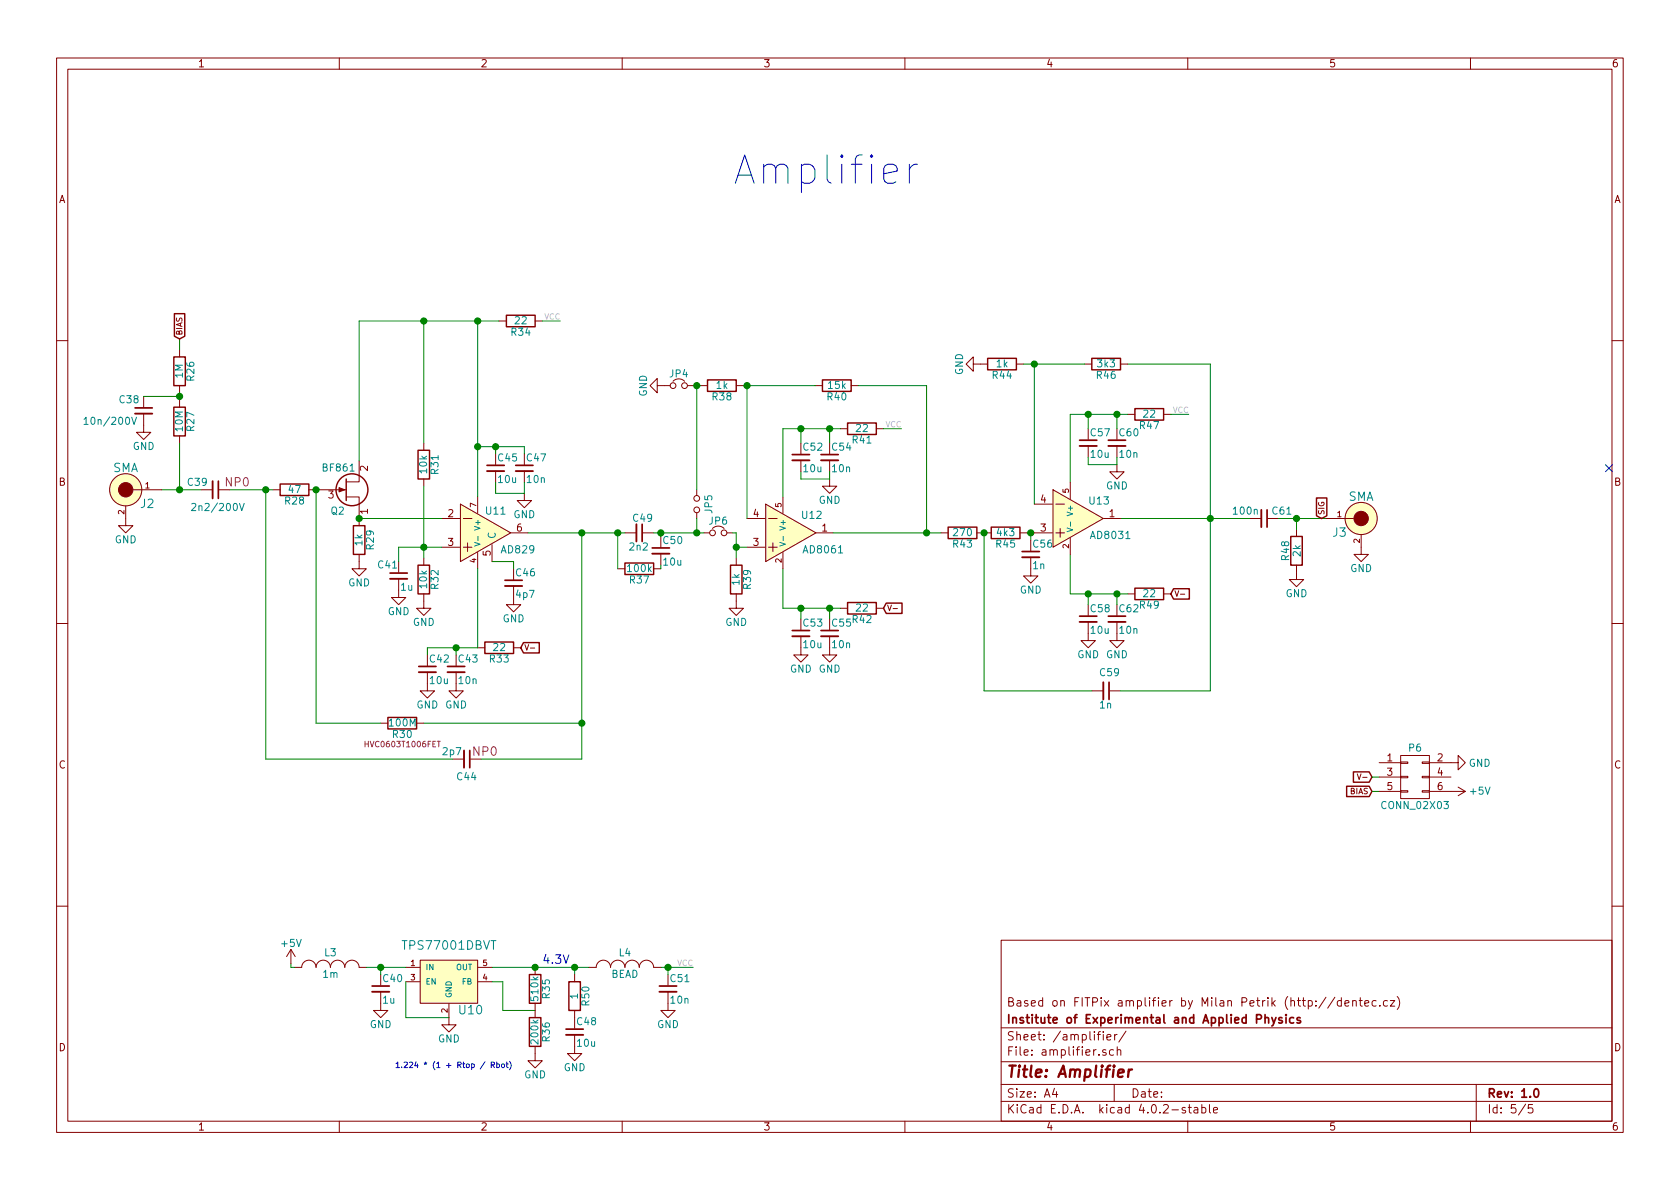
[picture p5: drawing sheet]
EESchema Schematic File Version 2
LIBS:power
LIBS:device
LIBS:transistors
LIBS:conn
LIBS:linear
LIBS:regul
LIBS:74xx
LIBS:cmos4000
LIBS:adc-dac
LIBS:memory
LIBS:xilinx
LIBS:microcontrollers
LIBS:dsp
LIBS:microchip
LIBS:analog_switches
LIBS:motorola
LIBS:texas
LIBS:intel
LIBS:audio
LIBS:interface
LIBS:digital-audio
LIBS:philips
LIBS:display
LIBS:cypress
LIBS:siliconi
LIBS:opto
LIBS:atmel
LIBS:contrib
LIBS:valves
LIBS:max4477
LIBS:ncp700b
LIBS:lm7705
LIBS:lt3571
LIBS:mems_osc
LIBS:max6126
LIBS:ad829
LIBS:ad8061
LIBS:tps77001dbvt
LIBS:4way
LIBS:sma
LIBS:max11102
LIBS:stm32f302kxu
LIBS:pcb-cache
EELAYER 25 0
EELAYER END
$Descr A4 11693 8268
encoding utf-8
Sheet 5 5
Title "Amplifier"
Date ""
Rev "1.0"
Comp "Institute of Experimental and Applied Physics"
Comment1 "Based on FITPix amplifier by Milan Petrik (http://dentec.cz)"
Comment2 ""
Comment3 ""
Comment4 ""
$EndDescr
$Comp
L Q_NJFET_SDG Q2
U 1 1
P 2400 3400
F 0 "Q2" H 2400 3250 50  0000 R CNN
F 1 "BF861" H 2475 3550 50  0000 R CNN
F 2 "TO_SOT_Packages_SMD:SOT-23" H 2600 3500 50  0001 C CNN
F 3 "" H 2400 3400 50  0000 C CNN
	1    2400 3400
	1    0    0    -1  
$EndComp
$Comp
L TPS77001DBVT U10
U 1 1
P 3125 6825
F 0 "U10" H 3275 6625 60  0000 C CNN
F 1 "TPS77001DBVT" H 3125 7075 60  0000 C CNN
F 2 "TO_SOT_Packages_SMD:SOT-23-5" H 3275 6825 60  0001 C CNN
F 3 "" H 3275 6825 60  0000 C CNN
	1    3125 6825
	1    0    0    -1  
$EndComp
$Comp
L GND #PWR068
U 1 1
P 3125 7075
F 0 "#PWR068" H 3125 6825 50  0001 C CNN
F 1 "GND" H 3125 6925 50  0000 C CNN
F 2 "" H 3125 7075 50  0000 C CNN
F 3 "" H 3125 7075 50  0000 C CNN
	1    3125 7075
	1    0    0    -1  
$EndComp
$Comp
L +5V #PWR069
U 1 1
P 2025 6700
F 0 "#PWR069" H 2025 6550 50  0001 C CNN
F 1 "+5V" H 2025 6840 50  0000 C CNN
F 2 "" H 2025 6700 50  0000 C CNN
F 3 "" H 2025 6700 50  0000 C CNN
	1    2025 6700
	1    0    0    -1  
$EndComp
$Comp
L INDUCTOR_SMALL L3
U 1 1
P 2300 6725
F 0 "L3" H 2300 6825 50  0000 C CNN
F 1 "1m" H 2300 6675 50  0000 C CNN
F 2 "footprints:SDR0302" H 2300 6725 50  0001 C CNN
F 3 "" H 2300 6725 50  0000 C CNN
	1    2300 6725
	1    0    0    -1  
$EndComp
$Comp
L C_Small C40
U 1 1
P 2650 6875
F 0 "C40" H 2660 6945 50  0000 L CNN
F 1 "1u" H 2660 6795 50  0000 L CNN
F 2 "Resistors_SMD:R_0402" H 2650 6875 50  0001 C CNN
F 3 "" H 2650 6875 50  0000 C CNN
	1    2650 6875
	1    0    0    -1  
$EndComp
$Comp
L GND #PWR070
U 1 1
P 2650 6975
F 0 "#PWR070" H 2650 6725 50  0001 C CNN
F 1 "GND" H 2650 6825 50  0000 C CNN
F 2 "" H 2650 6975 50  0000 C CNN
F 3 "" H 2650 6975 50  0000 C CNN
	1    2650 6975
	1    0    0    -1  
$EndComp
$Comp
L R R35
U 1 1
P 3725 6875
F 0 "R35" V 3805 6875 50  0000 C CNN
F 1 "510k" V 3725 6875 50  0000 C CNN
F 2 "Resistors_SMD:R_0402" V 3655 6875 50  0001 C CNN
F 3 "" H 3725 6875 50  0000 C CNN
	1    3725 6875
	1    0    0    -1  
$EndComp
$Comp
L R R36
U 1 1
P 3725 7175
F 0 "R36" V 3805 7175 50  0000 C CNN
F 1 "200k" V 3725 7175 50  0000 C CNN
F 2 "Resistors_SMD:R_0402" V 3655 7175 50  0001 C CNN
F 3 "" H 3725 7175 50  0000 C CNN
	1    3725 7175
	1    0    0    -1  
$EndComp
$Comp
L GND #PWR071
U 1 1
P 3725 7325
F 0 "#PWR071" H 3725 7075 50  0001 C CNN
F 1 "GND" H 3725 7175 50  0000 C CNN
F 2 "" H 3725 7325 50  0000 C CNN
F 3 "" H 3725 7325 50  0000 C CNN
	1    3725 7325
	1    0    0    -1  
$EndComp
Text Label 4825 6725 2    39   ~ 0
VCC
$Comp
L GND #PWR072
U 1 1
P 4000 7275
F 0 "#PWR072" H 4000 7025 50  0001 C CNN
F 1 "GND" H 4000 7125 50  0000 C CNN
F 2 "" H 4000 7275 50  0000 C CNN
F 3 "" H 4000 7275 50  0000 C CNN
	1    4000 7275
	1    0    0    -1  
$EndComp
$Comp
L INDUCTOR_SMALL L4
U 1 1
P 4350 6725
F 0 "L4" H 4350 6825 50  0000 C CNN
F 1 "BEAD" H 4350 6675 50  0000 C CNN
F 2 "Resistors_SMD:R_0402" H 4350 6725 50  0001 C CNN
F 3 "" H 4350 6725 50  0000 C CNN
	1    4350 6725
	1    0    0    -1  
$EndComp
$Comp
L C_Small C51
U 1 1
P 4650 6875
F 0 "C51" H 4660 6945 50  0000 L CNN
F 1 "10n" H 4660 6795 50  0000 L CNN
F 2 "Resistors_SMD:R_0402" H 4650 6875 50  0001 C CNN
F 3 "" H 4650 6875 50  0000 C CNN
	1    4650 6875
	1    0    0    -1  
$EndComp
$Comp
L GND #PWR073
U 1 1
P 4650 6975
F 0 "#PWR073" H 4650 6725 50  0001 C CNN
F 1 "GND" H 4650 6825 50  0000 C CNN
F 2 "" H 4650 6975 50  0000 C CNN
F 3 "" H 4650 6975 50  0000 C CNN
	1    4650 6975
	1    0    0    -1  
$EndComp
Text Notes 5100 1275 0    197  ~ 0
Amplifier
$Comp
L GND #PWR074
U 1 1
P 875 3600
F 0 "#PWR074" H 875 3350 50  0001 C CNN
F 1 "GND" H 875 3450 50  0000 C CNN
F 2 "" H 875 3600 50  0000 C CNN
F 3 "" H 875 3600 50  0000 C CNN
	1    875  3600
	1    0    0    -1  
$EndComp
$Comp
L C_Small C39
U 1 1
P 1500 3400
F 0 "C39" V 1450 3200 50  0000 L CNN
F 1 "2n2/200V" V 1625 3225 50  0000 L CNN
F 2 "Resistors_SMD:R_0805" H 1500 3400 50  0001 C CNN
F 3 "" H 1500 3400 50  0000 C CNN
F 4 "NP0" V 1450 3550 59  0000 C CNN "Dielectric"
	1    1500 3400
	0    1    1    0   
$EndComp
$Comp
L R R27
U 1 1
P 1250 2925
F 0 "R27" V 1330 2925 50  0000 C CNN
F 1 "10M" V 1250 2925 50  0000 C CNN
F 2 "Resistors_SMD:R_0402" V 1180 2925 50  0001 C CNN
F 3 "" H 1250 2925 50  0000 C CNN
	1    1250 2925
	1    0    0    -1  
$EndComp
$Comp
L R R26
U 1 1
P 1250 2575
F 0 "R26" V 1330 2575 50  0000 C CNN
F 1 "1M" V 1250 2575 50  0000 C CNN
F 2 "Resistors_SMD:R_0402" V 1180 2575 50  0001 C CNN
F 3 "" H 1250 2575 50  0000 C CNN
	1    1250 2575
	1    0    0    -1  
$EndComp
$Comp
L C_Small C38
U 1 1
P 1000 2850
F 0 "C38" H 825 2925 50  0000 L CNN
F 1 "10n/200V" H 575 2775 50  0000 L CNN
F 2 "Resistors_SMD:R_0805" H 1000 2850 50  0001 C CNN
F 3 "" H 1000 2850 50  0000 C CNN
	1    1000 2850
	1    0    0    -1  
$EndComp
$Comp
L GND #PWR075
U 1 1
P 1000 2950
F 0 "#PWR075" H 1000 2700 50  0001 C CNN
F 1 "GND" H 1000 2800 50  0000 C CNN
F 2 "" H 1000 2950 50  0000 C CNN
F 3 "" H 1000 2950 50  0000 C CNN
	1    1000 2950
	1    0    0    -1  
$EndComp
$Comp
L R R28
U 1 1
P 2050 3400
F 0 "R28" V 2130 3400 50  0000 C CNN
F 1 "47" V 2050 3400 50  0000 C CNN
F 2 "Resistors_SMD:R_0402" V 1980 3400 50  0001 C CNN
F 3 "" H 2050 3400 50  0000 C CNN
	1    2050 3400
	0    1    1    0   
$EndComp
$Comp
L R R29
U 1 1
P 2500 3750
F 0 "R29" V 2580 3750 50  0000 C CNN
F 1 "1k" V 2500 3750 50  0000 C CNN
F 2 "Resistors_SMD:R_0402" V 2430 3750 50  0001 C CNN
F 3 "" H 2500 3750 50  0000 C CNN
	1    2500 3750
	1    0    0    -1  
$EndComp
$Comp
L GND #PWR076
U 1 1
P 2500 3900
F 0 "#PWR076" H 2500 3650 50  0001 C CNN
F 1 "GND" H 2500 3750 50  0000 C CNN
F 2 "" H 2500 3900 50  0000 C CNN
F 3 "" H 2500 3900 50  0000 C CNN
	1    2500 3900
	1    0    0    -1  
$EndComp
$Comp
L C_Small C46
U 1 1
P 3575 4050
F 0 "C46" H 3585 4120 50  0000 L CNN
F 1 "4p7" H 3585 3970 50  0000 L CNN
F 2 "Resistors_SMD:R_0402" H 3575 4050 50  0001 C CNN
F 3 "" H 3575 4050 50  0000 C CNN
	1    3575 4050
	1    0    0    -1  
$EndComp
$Comp
L GND #PWR077
U 1 1
P 3575 4150
F 0 "#PWR077" H 3575 3900 50  0001 C CNN
F 1 "GND" H 3575 4000 50  0000 C CNN
F 2 "" H 3575 4150 50  0000 C CNN
F 3 "" H 3575 4150 50  0000 C CNN
	1    3575 4150
	1    0    0    -1  
$EndComp
$Comp
L R R31
U 1 1
P 2950 3225
F 0 "R31" V 3030 3225 50  0000 C CNN
F 1 "10k" V 2950 3225 50  0000 C CNN
F 2 "Resistors_SMD:R_0402" V 2880 3225 50  0001 C CNN
F 3 "" H 2950 3225 50  0000 C CNN
	1    2950 3225
	1    0    0    -1  
$EndComp
$Comp
L R R32
U 1 1
P 2950 4025
F 0 "R32" V 3030 4025 50  0000 C CNN
F 1 "10k" V 2950 4025 50  0000 C CNN
F 2 "Resistors_SMD:R_0402" V 2880 4025 50  0001 C CNN
F 3 "" H 2950 4025 50  0000 C CNN
	1    2950 4025
	1    0    0    -1  
$EndComp
$Comp
L GND #PWR078
U 1 1
P 2950 4175
F 0 "#PWR078" H 2950 3925 50  0001 C CNN
F 1 "GND" H 2950 4025 50  0000 C CNN
F 2 "" H 2950 4175 50  0000 C CNN
F 3 "" H 2950 4175 50  0000 C CNN
	1    2950 4175
	1    0    0    -1  
$EndComp
$Comp
L C_Small C41
U 1 1
P 2775 4000
F 0 "C41" H 2625 4075 50  0000 L CNN
F 1 "1u" H 2785 3920 50  0000 L CNN
F 2 "Resistors_SMD:R_0402" H 2775 4000 50  0001 C CNN
F 3 "" H 2775 4000 50  0000 C CNN
	1    2775 4000
	1    0    0    -1  
$EndComp
$Comp
L GND #PWR079
U 1 1
P 2775 4100
F 0 "#PWR079" H 2775 3850 50  0001 C CNN
F 1 "GND" H 2775 3950 50  0000 C CNN
F 2 "" H 2775 4100 50  0000 C CNN
F 3 "" H 2775 4100 50  0000 C CNN
	1    2775 4100
	1    0    0    -1  
$EndComp
$Comp
L R R34
U 1 1
P 3625 2225
F 0 "R34" V 3705 2225 50  0000 C CNN
F 1 "22" V 3625 2225 50  0000 C CNN
F 2 "Resistors_SMD:R_0402" V 3555 2225 50  0001 C CNN
F 3 "" H 3625 2225 50  0000 C CNN
	1    3625 2225
	0    1    1    0   
$EndComp
$Comp
L C_Small C45
U 1 1
P 3450 3250
F 0 "C45" H 3460 3320 50  0000 L CNN
F 1 "10u" H 3460 3170 50  0000 L CNN
F 2 "Resistors_SMD:R_0805" H 3450 3250 50  0001 C CNN
F 3 "" H 3450 3250 50  0000 C CNN
	1    3450 3250
	1    0    0    -1  
$EndComp
$Comp
L C_Small C47
U 1 1
P 3650 3250
F 0 "C47" H 3660 3320 50  0000 L CNN
F 1 "10n" H 3660 3170 50  0000 L CNN
F 2 "Resistors_SMD:R_0402" H 3650 3250 50  0001 C CNN
F 3 "" H 3650 3250 50  0000 C CNN
	1    3650 3250
	1    0    0    -1  
$EndComp
$Comp
L GND #PWR080
U 1 1
P 3650 3425
F 0 "#PWR080" H 3650 3175 50  0001 C CNN
F 1 "GND" H 3650 3275 50  0000 C CNN
F 2 "" H 3650 3425 50  0000 C CNN
F 3 "" H 3650 3425 50  0000 C CNN
	1    3650 3425
	1    0    0    -1  
$EndComp
Text Label 3900 2225 2    39   ~ 0
VCC
$Comp
L AD829 U11
U 1 1
P 3325 3700
F 0 "U11" H 3450 3850 51  0000 C CNN
F 1 "AD829" H 3605 3580 51  0000 C CNN
F 2 "Housings_SOIC:SOIC-8_3.9x4.9mm_Pitch1.27mm" H 3215 3300 157 0001 C CNN
F 3 "" H 3215 3300 157 0000 C CNN
	1    3325 3700
	1    0    0    -1  
$EndComp
Text GLabel 3625 4500 2    39   Input ~ 0
V-
$Comp
L C_Small C42
U 1 1
P 2975 4650
F 0 "C42" H 2985 4720 50  0000 L CNN
F 1 "10u" H 2985 4570 50  0000 L CNN
F 2 "Resistors_SMD:R_0805" H 2975 4650 50  0001 C CNN
F 3 "" H 2975 4650 50  0000 C CNN
	1    2975 4650
	1    0    0    -1  
$EndComp
$Comp
L GND #PWR081
U 1 1
P 2975 4750
F 0 "#PWR081" H 2975 4500 50  0001 C CNN
F 1 "GND" H 2975 4600 50  0000 C CNN
F 2 "" H 2975 4750 50  0000 C CNN
F 3 "" H 2975 4750 50  0000 C CNN
	1    2975 4750
	1    0    0    -1  
$EndComp
$Comp
L R R33
U 1 1
P 3475 4500
F 0 "R33" V 3555 4500 50  0000 C CNN
F 1 "22" V 3475 4500 50  0000 C CNN
F 2 "Resistors_SMD:R_0402" V 3405 4500 50  0001 C CNN
F 3 "" H 3475 4500 50  0000 C CNN
	1    3475 4500
	0    1    1    0   
$EndComp
$Comp
L C_Small C44
U 1 1
P 3250 5275
F 0 "C44" V 3375 5200 50  0000 L CNN
F 1 "2p7" V 3200 5100 50  0000 L CNN
F 2 "Resistors_SMD:R_0402" H 3250 5275 50  0001 C CNN
F 3 "" H 3250 5275 50  0000 C CNN
F 4 "NP0" V 3200 5400 60  0000 C CNN "Dielectric"
	1    3250 5275
	0    1    1    0   
$EndComp
$Comp
L C_Small C49
U 1 1
P 4450 3700
F 0 "C49" V 4350 3650 50  0000 L CNN
F 1 "2n2" V 4550 3625 50  0000 L CNN
F 2 "Resistors_SMD:R_0402" H 4450 3700 50  0001 C CNN
F 3 "" H 4450 3700 50  0000 C CNN
	1    4450 3700
	0    1    1    0   
$EndComp
$Comp
L R R37
U 1 1
P 4450 3950
F 0 "R37" V 4530 3950 50  0000 C CNN
F 1 "100k" V 4450 3950 50  0000 C CNN
F 2 "Resistors_SMD:R_0402" V 4380 3950 50  0001 C CNN
F 3 "" H 4450 3950 50  0000 C CNN
	1    4450 3950
	0    1    1    0   
$EndComp
$Comp
L C_Small C50
U 1 1
P 4600 3825
F 0 "C50" H 4610 3895 50  0000 L CNN
F 1 "10u" H 4610 3745 50  0000 L CNN
F 2 "Resistors_SMD:R_0805" H 4600 3825 50  0001 C CNN
F 3 "" H 4600 3825 50  0000 C CNN
	1    4600 3825
	1    0    0    -1  
$EndComp
$Comp
L R R39
U 1 1
P 5125 4025
F 0 "R39" V 5205 4025 50  0000 C CNN
F 1 "1k" V 5125 4025 50  0000 C CNN
F 2 "Resistors_SMD:R_0402" V 5055 4025 50  0001 C CNN
F 3 "" H 5125 4025 50  0000 C CNN
	1    5125 4025
	1    0    0    -1  
$EndComp
$Comp
L GND #PWR082
U 1 1
P 5125 4175
F 0 "#PWR082" H 5125 3925 50  0001 C CNN
F 1 "GND" H 5125 4025 50  0000 C CNN
F 2 "" H 5125 4175 50  0000 C CNN
F 3 "" H 5125 4175 50  0000 C CNN
	1    5125 4175
	1    0    0    -1  
$EndComp
$Comp
L AD8061 U12
U 1 1
P 5450 3700
F 0 "U12" H 5650 3820 51  0000 C CNN
F 1 "AD8061" H 5730 3580 51  0000 C CNN
F 2 "TO_SOT_Packages_SMD:SOT-23-5" H 5340 3300 157 0001 C CNN
F 3 "" H 5340 3300 157 0000 C CNN
	1    5450 3700
	1    0    0    -1  
$EndComp
$Comp
L R R40
U 1 1
P 5825 2675
F 0 "R40" V 5905 2675 50  0000 C CNN
F 1 "15k" V 5825 2675 50  0000 C CNN
F 2 "Resistors_SMD:R_0402" V 5755 2675 50  0001 C CNN
F 3 "" H 5825 2675 50  0000 C CNN
	1    5825 2675
	0    1    1    0   
$EndComp
$Comp
L R R38
U 1 1
P 5025 2675
F 0 "R38" V 5105 2675 50  0000 C CNN
F 1 "1k" V 5025 2675 50  0000 C CNN
F 2 "Resistors_SMD:R_0402" V 4955 2675 50  0001 C CNN
F 3 "" H 5025 2675 50  0000 C CNN
	1    5025 2675
	0    1    1    0   
$EndComp
$Comp
L GND #PWR083
U 1 1
P 4625 2675
F 0 "#PWR083" H 4625 2425 50  0001 C CNN
F 1 "GND" H 4625 2525 50  0000 C CNN
F 2 "" H 4625 2675 50  0000 C CNN
F 3 "" H 4625 2675 50  0000 C CNN
	1    4625 2675
	0    1    1    0   
$EndComp
$Comp
L Jumper_NC_Small JP4
U 1 1
P 4725 2675
F 0 "JP4" H 4725 2755 50  0000 C CNN
F 1 "Jumper_NC_Small" H 4735 2615 50  0001 C CNN
F 2 "Resistors_SMD:R_0402" H 4725 2675 50  0001 C CNN
F 3 "" H 4725 2675 50  0000 C CNN
	1    4725 2675
	1    0    0    -1  
$EndComp
$Comp
L Jumper_NO_Small JP5
U 1 1
P 4850 3500
F 0 "JP5" H 4850 3580 50  0000 C CNN
F 1 "Jumper_NO_Small" H 4860 3440 50  0001 C CNN
F 2 "Resistors_SMD:R_0402" H 4850 3500 50  0001 C CNN
F 3 "" H 4850 3500 50  0000 C CNN
	1    4850 3500
	0    1    1    0   
$EndComp
Text Notes 3775 6700 0    59   ~ 0
4.3V
Text Notes 2750 7425 0    39   ~ 0
1.224 * (1 + Rtop / Rbot)
$Comp
L Jumper_NC_Small JP6
U 1 1
P 5000 3700
F 0 "JP6" H 5000 3780 50  0000 C CNN
F 1 "Jumper_NC_Small" H 5010 3640 50  0001 C CNN
F 2 "Resistors_SMD:R_0402" H 5000 3700 50  0001 C CNN
F 3 "" H 5000 3700 50  0000 C CNN
	1    5000 3700
	1    0    0    -1  
$EndComp
$Comp
L C_Small C43
U 1 1
P 3175 4650
F 0 "C43" H 3185 4720 50  0000 L CNN
F 1 "10n" H 3185 4570 50  0000 L CNN
F 2 "Resistors_SMD:R_0402" H 3175 4650 50  0001 C CNN
F 3 "" H 3175 4650 50  0000 C CNN
	1    3175 4650
	1    0    0    -1  
$EndComp
$Comp
L GND #PWR084
U 1 1
P 3175 4750
F 0 "#PWR084" H 3175 4500 50  0001 C CNN
F 1 "GND" H 3175 4600 50  0000 C CNN
F 2 "" H 3175 4750 50  0000 C CNN
F 3 "" H 3175 4750 50  0000 C CNN
	1    3175 4750
	1    0    0    -1  
$EndComp
$Comp
L C_Small C52
U 1 1
P 5575 3175
F 0 "C52" H 5585 3245 50  0000 L CNN
F 1 "10u" H 5585 3095 50  0000 L CNN
F 2 "Resistors_SMD:R_0805" H 5575 3175 50  0001 C CNN
F 3 "" H 5575 3175 50  0000 C CNN
	1    5575 3175
	1    0    0    -1  
$EndComp
$Comp
L C_Small C54
U 1 1
P 5775 3175
F 0 "C54" H 5785 3245 50  0000 L CNN
F 1 "10n" H 5785 3095 50  0000 L CNN
F 2 "Resistors_SMD:R_0402" H 5775 3175 50  0001 C CNN
F 3 "" H 5775 3175 50  0000 C CNN
	1    5775 3175
	1    0    0    -1  
$EndComp
$Comp
L GND #PWR085
U 1 1
P 5775 3325
F 0 "#PWR085" H 5775 3075 50  0001 C CNN
F 1 "GND" H 5775 3175 50  0000 C CNN
F 2 "" H 5775 3325 50  0000 C CNN
F 3 "" H 5775 3325 50  0000 C CNN
	1    5775 3325
	1    0    0    -1  
$EndComp
$Comp
L R R41
U 1 1
P 6000 2975
F 0 "R41" V 6080 2975 50  0000 C CNN
F 1 "22" V 6000 2975 50  0000 C CNN
F 2 "Resistors_SMD:R_0402" V 5930 2975 50  0001 C CNN
F 3 "" H 6000 2975 50  0000 C CNN
	1    6000 2975
	0    1    1    0   
$EndComp
Text Label 6275 2975 2    39   ~ 0
VCC
Text GLabel 6150 4225 2    39   Input ~ 0
V-
$Comp
L C_Small C53
U 1 1
P 5575 4400
F 0 "C53" H 5585 4470 50  0000 L CNN
F 1 "10u" H 5585 4320 50  0000 L CNN
F 2 "Resistors_SMD:R_0805" H 5575 4400 50  0001 C CNN
F 3 "" H 5575 4400 50  0000 C CNN
	1    5575 4400
	1    0    0    -1  
$EndComp
$Comp
L GND #PWR086
U 1 1
P 5575 4500
F 0 "#PWR086" H 5575 4250 50  0001 C CNN
F 1 "GND" H 5575 4350 50  0000 C CNN
F 2 "" H 5575 4500 50  0000 C CNN
F 3 "" H 5575 4500 50  0000 C CNN
	1    5575 4500
	1    0    0    -1  
$EndComp
$Comp
L R R42
U 1 1
P 6000 4225
F 0 "R42" V 6080 4225 50  0000 C CNN
F 1 "22" V 6000 4225 50  0000 C CNN
F 2 "Resistors_SMD:R_0402" V 5930 4225 50  0001 C CNN
F 3 "" H 6000 4225 50  0000 C CNN
	1    6000 4225
	0    1    1    0   
$EndComp
$Comp
L C_Small C55
U 1 1
P 5775 4400
F 0 "C55" H 5785 4470 50  0000 L CNN
F 1 "10n" H 5785 4320 50  0000 L CNN
F 2 "Resistors_SMD:R_0402" H 5775 4400 50  0001 C CNN
F 3 "" H 5775 4400 50  0000 C CNN
	1    5775 4400
	1    0    0    -1  
$EndComp
$Comp
L GND #PWR087
U 1 1
P 5775 4500
F 0 "#PWR087" H 5775 4250 50  0001 C CNN
F 1 "GND" H 5775 4350 50  0000 C CNN
F 2 "" H 5775 4500 50  0000 C CNN
F 3 "" H 5775 4500 50  0000 C CNN
	1    5775 4500
	1    0    0    -1  
$EndComp
$Comp
L R R48
U 1 1
P 9025 3825
F 0 "R48" V 9105 3825 50  0000 C CNN
F 1 "2k" V 9025 3825 50  0000 C CNN
F 2 "Resistors_SMD:R_0402" V 8955 3825 50  0001 C CNN
F 3 "" H 9025 3825 50  0000 C CNN
	1    9025 3825
	-1   0    0    1   
$EndComp
$Comp
L C_Small C61
U 1 1
P 8800 3600
F 0 "C61" V 8750 3650 50  0000 L CNN
F 1 "100n" V 8750 3375 50  0000 L CNN
F 2 "Resistors_SMD:R_0402" H 8800 3600 50  0001 C CNN
F 3 "" H 8800 3600 50  0000 C CNN
	1    8800 3600
	0    1    1    0   
$EndComp
$Comp
L GND #PWR088
U 1 1
P 9025 3975
F 0 "#PWR088" H 9025 3725 50  0001 C CNN
F 1 "GND" H 9025 3825 50  0000 C CNN
F 2 "" H 9025 3975 50  0000 C CNN
F 3 "" H 9025 3975 50  0000 C CNN
	1    9025 3975
	1    0    0    -1  
$EndComp
$Comp
L GND #PWR089
U 1 1
P 9475 3800
F 0 "#PWR089" H 9475 3550 50  0001 C CNN
F 1 "GND" H 9475 3650 50  0000 C CNN
F 2 "" H 9475 3800 50  0000 C CNN
F 3 "" H 9475 3800 50  0000 C CNN
	1    9475 3800
	1    0    0    -1  
$EndComp
NoConn ~ 11200 3250
$Comp
L R R30
U 1 1
P 2800 5025
F 0 "R30" V 2880 5025 50  0000 C CNN
F 1 "100M" V 2800 5025 50  0000 C CNN
F 2 "Resistors_SMD:R_0603" V 2730 5025 50  0001 C CNN
F 3 "" H 2800 5025 50  0000 C CNN
F 4 "HVC0603T1006FET" V 2950 5025 39  0000 C CNN "Type"
	1    2800 5025
	0    1    1    0   
$EndComp
Wire Wire Line
	2825 6825 2825 7075
Wire Wire Line
	2825 7075 3125 7075
Wire Wire Line
	2025 6700 2025 6725
Wire Wire Line
	2025 6725 2050 6725
Wire Wire Line
	2650 6725 2650 6775
Wire Wire Line
	2550 6725 2825 6725
Connection ~ 2650 6725
Wire Wire Line
	3725 7025 3500 7025
Wire Wire Line
	3500 7025 3500 6825
Wire Wire Line
	3500 6825 3425 6825
Wire Wire Line
	3425 6725 4100 6725
Wire Wire Line
	4000 6725 4000 6775
Connection ~ 3725 6725
Connection ~ 4000 6725
Wire Wire Line
	4600 6725 4825 6725
Wire Wire Line
	4650 6725 4650 6775
Connection ~ 4650 6725
Wire Wire Line
	1400 3400 1125 3400
Wire Wire Line
	1250 2725 1250 2775
Wire Wire Line
	1250 2750 1000 2750
Connection ~ 1250 2750
Wire Wire Line
	1250 3075 1250 3400
Connection ~ 1250 3400
Wire Wire Line
	1250 2425 1250 2350
Wire Wire Line
	1900 3400 1600 3400
Connection ~ 2200 3400
Wire Wire Line
	3425 3900 3575 3900
Wire Wire Line
	2500 2225 2500 3200
Wire Wire Line
	2950 3875 2950 3375
Wire Wire Line
	2775 3800 3075 3800
Connection ~ 2950 3800
Wire Wire Line
	2775 3800 2775 3900
Wire Wire Line
	2950 2225 2950 3075
Wire Wire Line
	3650 3425 3450 3425
Wire Wire Line
	3450 3425 3450 3350
Wire Wire Line
	3650 3350 3650 3425
Wire Wire Line
	3450 3150 3450 3100
Wire Wire Line
	3325 3100 3650 3100
Connection ~ 3325 3100
Wire Wire Line
	3650 3100 3650 3150
Connection ~ 3450 3100
Wire Wire Line
	3900 2225 3775 2225
Wire Wire Line
	3575 3900 3575 3950
Wire Wire Line
	3325 3950 3325 4500
Wire Wire Line
	2975 4550 2975 4500
Wire Wire Line
	4050 5275 3350 5275
Wire Wire Line
	4050 3700 4050 5275
Wire Wire Line
	3675 3700 4350 3700
Wire Wire Line
	1850 5275 3150 5275
Wire Wire Line
	1850 3400 1850 5275
Connection ~ 1850 3400
Connection ~ 4050 3700
Wire Wire Line
	4300 3700 4300 3950
Connection ~ 4300 3700
Wire Wire Line
	4600 3950 4600 3925
Wire Wire Line
	4600 3725 4600 3700
Connection ~ 4600 3700
Wire Wire Line
	5200 2675 5200 3600
Connection ~ 5200 2675
Wire Wire Line
	4825 2675 4875 2675
Wire Wire Line
	5200 3800 5125 3800
Wire Wire Line
	5125 3700 5125 3875
Wire Wire Line
	4850 2675 4850 3400
Connection ~ 4850 2675
Connection ~ 4850 3700
Wire Wire Line
	5100 3700 5125 3700
Connection ~ 5125 3800
Wire Wire Line
	4850 3700 4850 3600
Wire Wire Line
	2975 4500 3325 4500
Wire Wire Line
	3175 4550 3175 4500
Connection ~ 3175 4500
Wire Wire Line
	5775 3325 5775 3275
Wire Wire Line
	5775 3325 5575 3325
Wire Wire Line
	5575 3325 5575 3275
Wire Wire Line
	5450 2975 5850 2975
Wire Wire Line
	5775 2975 5775 3075
Wire Wire Line
	5575 2975 5575 3075
Connection ~ 5775 2975
Wire Wire Line
	6275 2975 6150 2975
Wire Wire Line
	5450 2975 5450 3450
Connection ~ 5575 2975
Wire Wire Line
	6450 2675 6450 3700
Connection ~ 6450 3700
Wire Wire Line
	5450 4225 5850 4225
Wire Wire Line
	5775 4225 5775 4300
Wire Wire Line
	5575 4225 5575 4300
Connection ~ 5775 4225
Wire Wire Line
	5450 3950 5450 4225
Connection ~ 5575 4225
Wire Wire Line
	9025 3600 9025 3675
Wire Wire Line
	4550 3700 4900 3700
Wire Wire Line
	2950 5025 4050 5025
Connection ~ 4050 5025
Wire Wire Line
	2200 5025 2650 5025
Wire Wire Line
	3075 3600 2500 3600
Connection ~ 2500 3600
Wire Wire Line
	3325 2225 3325 3450
Connection ~ 3325 2225
Connection ~ 2950 2225
$Comp
L SMA J2
U 1 1
P 875 3400
F 0 "J2" H 1025 3300 59  0000 C CNN
F 1 "SMA" H 875 3550 59  0000 C CNN
F 2 "tinkerforge:CON-SMA-EDGE" H 875 3200 197 0001 C CNN
F 3 "" H 875 3200 197 0000 C CNN
	1    875  3400
	1    0    0    -1  
$EndComp
$Comp
L SMA J3
U 1 1
P 9475 3600
F 0 "J3" H 9625 3500 59  0000 C CNN
F 1 "SMA" H 9475 3750 59  0000 C CNN
F 2 "tinkerforge:CON-SMA-EDGE" H 9475 3400 197 0001 C CNN
F 3 "" H 9475 3400 197 0000 C CNN
	1    9475 3600
	-1   0    0    -1  
$EndComp
$Comp
L GND #PWR090
U 1 1
P 10100 5300
F 0 "#PWR090" H 10100 5050 50  0001 C CNN
F 1 "GND" V 10100 5100 50  0000 C CNN
F 2 "" H 10100 5300 50  0000 C CNN
F 3 "" H 10100 5300 50  0000 C CNN
	1    10100 5300
	0    -1   -1   0   
$EndComp
$Comp
L +5V #PWR091
U 1 1
P 10100 5500
F 0 "#PWR091" H 10100 5350 50  0001 C CNN
F 1 "+5V" V 10100 5700 50  0000 C CNN
F 2 "" H 10100 5500 50  0000 C CNN
F 3 "" H 10100 5500 50  0000 C CNN
	1    10100 5500
	0    1    1    0   
$EndComp
Text GLabel 9550 5500 0    39   Input ~ 0
BIAS
$Comp
L CONN_02X03 P6
U 1 1
P 9850 5400
F 0 "P6" H 9850 5600 50  0000 C CNN
F 1 "CONN_02X03" H 9850 5200 50  0000 C CNN
F 2 "footprints:CONN_02x03_EDGE" H 9850 4200 50  0001 C CNN
F 3 "" H 9850 4200 50  0000 C CNN
	1    9850 5400
	1    0    0    -1  
$EndComp
Text GLabel 9550 5400 0    39   Input ~ 0
V-
Text GLabel 1250 2350 1    39   Input ~ 0
BIAS
Wire Wire Line
	5975 2675 6450 2675
Wire Wire Line
	5175 2675 5675 2675
Wire Wire Line
	8900 3600 9225 3600
Connection ~ 9025 3600
Text GLabel 8150 4125 2    39   Input ~ 0
V-
$Comp
L C_Small C58
U 1 1
P 7575 4300
F 0 "C58" H 7585 4370 50  0000 L CNN
F 1 "10u" H 7585 4220 50  0000 L CNN
F 2 "Resistors_SMD:R_0805" H 7575 4300 50  0001 C CNN
F 3 "" H 7575 4300 50  0000 C CNN
	1    7575 4300
	1    0    0    -1  
$EndComp
$Comp
L GND #PWR092
U 1 1
P 7575 4400
F 0 "#PWR092" H 7575 4150 50  0001 C CNN
F 1 "GND" H 7575 4250 50  0000 C CNN
F 2 "" H 7575 4400 50  0000 C CNN
F 3 "" H 7575 4400 50  0000 C CNN
	1    7575 4400
	1    0    0    -1  
$EndComp
$Comp
L R R49
U 1 1
P 8000 4125
F 0 "R49" V 8080 4125 50  0000 C CNN
F 1 "22" V 8000 4125 50  0000 C CNN
F 2 "Resistors_SMD:R_0402" V 7930 4125 50  0001 C CNN
F 3 "" H 8000 4125 50  0000 C CNN
	1    8000 4125
	0    1    1    0   
$EndComp
$Comp
L C_Small C62
U 1 1
P 7775 4300
F 0 "C62" H 7785 4370 50  0000 L CNN
F 1 "10n" H 7785 4220 50  0000 L CNN
F 2 "Resistors_SMD:R_0402" H 7775 4300 50  0001 C CNN
F 3 "" H 7775 4300 50  0000 C CNN
	1    7775 4300
	1    0    0    -1  
$EndComp
$Comp
L GND #PWR093
U 1 1
P 7775 4400
F 0 "#PWR093" H 7775 4150 50  0001 C CNN
F 1 "GND" H 7775 4250 50  0000 C CNN
F 2 "" H 7775 4400 50  0000 C CNN
F 3 "" H 7775 4400 50  0000 C CNN
	1    7775 4400
	1    0    0    -1  
$EndComp
Wire Wire Line
	7450 4125 7850 4125
Wire Wire Line
	7775 4125 7775 4200
Wire Wire Line
	7575 4125 7575 4200
Connection ~ 7775 4125
Wire Wire Line
	7450 3850 7450 4125
Connection ~ 7575 4125
$Comp
L C_Small C57
U 1 1
P 7575 3075
F 0 "C57" H 7585 3145 50  0000 L CNN
F 1 "10u" H 7585 2995 50  0000 L CNN
F 2 "Resistors_SMD:R_0805" H 7575 3075 50  0001 C CNN
F 3 "" H 7575 3075 50  0000 C CNN
	1    7575 3075
	1    0    0    -1  
$EndComp
$Comp
L C_Small C60
U 1 1
P 7775 3075
F 0 "C60" H 7785 3145 50  0000 L CNN
F 1 "10n" H 7785 2995 50  0000 L CNN
F 2 "Resistors_SMD:R_0402" H 7775 3075 50  0001 C CNN
F 3 "" H 7775 3075 50  0000 C CNN
	1    7775 3075
	1    0    0    -1  
$EndComp
$Comp
L GND #PWR094
U 1 1
P 7775 3225
F 0 "#PWR094" H 7775 2975 50  0001 C CNN
F 1 "GND" H 7775 3075 50  0000 C CNN
F 2 "" H 7775 3225 50  0000 C CNN
F 3 "" H 7775 3225 50  0000 C CNN
	1    7775 3225
	1    0    0    -1  
$EndComp
$Comp
L R R47
U 1 1
P 8000 2875
F 0 "R47" V 8080 2875 50  0000 C CNN
F 1 "22" V 8000 2875 50  0000 C CNN
F 2 "Resistors_SMD:R_0402" V 7930 2875 50  0001 C CNN
F 3 "" H 8000 2875 50  0000 C CNN
	1    8000 2875
	0    1    1    0   
$EndComp
Text Label 8275 2875 2    39   ~ 0
VCC
Wire Wire Line
	7775 3225 7775 3175
Wire Wire Line
	7775 3225 7575 3225
Wire Wire Line
	7575 3225 7575 3175
Wire Wire Line
	7450 2875 7850 2875
Wire Wire Line
	7775 2875 7775 2975
Wire Wire Line
	7575 2875 7575 2975
Connection ~ 7775 2875
Wire Wire Line
	8275 2875 8150 2875
Wire Wire Line
	7450 2875 7450 3350
Connection ~ 7575 2875
$Comp
L R R46
U 1 1
P 7700 2525
F 0 "R46" V 7780 2525 50  0000 C CNN
F 1 "3k3" V 7700 2525 50  0000 C CNN
F 2 "Resistors_SMD:R_0402" V 7630 2525 50  0001 C CNN
F 3 "" H 7700 2525 50  0000 C CNN
	1    7700 2525
	0    1    1    0   
$EndComp
$Comp
L R R44
U 1 1
P 6975 2525
F 0 "R44" V 7055 2525 50  0000 C CNN
F 1 "1k" V 6975 2525 50  0000 C CNN
F 2 "Resistors_SMD:R_0402" V 6905 2525 50  0001 C CNN
F 3 "" H 6975 2525 50  0000 C CNN
	1    6975 2525
	0    1    1    0   
$EndComp
$Comp
L GND #PWR095
U 1 1
P 6825 2525
F 0 "#PWR095" H 6825 2275 50  0001 C CNN
F 1 "GND" H 6825 2375 50  0000 C CNN
F 2 "" H 6825 2525 50  0000 C CNN
F 3 "" H 6825 2525 50  0000 C CNN
	1    6825 2525
	0    1    1    0   
$EndComp
Wire Wire Line
	7800 3600 8700 3600
Wire Wire Line
	8425 2525 8425 4800
Wire Wire Line
	8425 2525 7850 2525
Wire Wire Line
	7125 2525 7550 2525
$Comp
L R R43
U 1 1
P 6700 3700
F 0 "R43" V 6780 3700 50  0000 C CNN
F 1 "270" V 6700 3700 50  0000 C CNN
F 2 "Resistors_SMD:R_0402" V 6630 3700 50  0001 C CNN
F 3 "" H 6700 3700 50  0000 C CNN
	1    6700 3700
	0    1    1    0   
$EndComp
$Comp
L R R45
U 1 1
P 7000 3700
F 0 "R45" V 7080 3700 50  0000 C CNN
F 1 "4k3" V 7000 3700 50  0000 C CNN
F 2 "Resistors_SMD:R_0402" V 6930 3700 50  0001 C CNN
F 3 "" H 7000 3700 50  0000 C CNN
	1    7000 3700
	0    1    1    0   
$EndComp
Connection ~ 6850 3700
Wire Wire Line
	7150 3700 7200 3700
Wire Wire Line
	7200 2525 7200 3500
Connection ~ 7200 2525
Wire Wire Line
	5800 3700 6550 3700
Wire Wire Line
	7175 3700 7175 3750
Connection ~ 7175 3700
$Comp
L GND #PWR096
U 1 1
P 7175 3950
F 0 "#PWR096" H 7175 3700 50  0001 C CNN
F 1 "GND" H 7175 3800 50  0000 C CNN
F 2 "" H 7175 3950 50  0000 C CNN
F 3 "" H 7175 3950 50  0000 C CNN
	1    7175 3950
	1    0    0    -1  
$EndComp
Wire Wire Line
	6850 3700 6850 4800
Connection ~ 8425 3600
$Comp
L C_Small C59
U 1 1
P 7700 4800
F 0 "C59" V 7575 4750 50  0000 L CNN
F 1 "1n" V 7800 4750 50  0000 L CNN
F 2 "Resistors_SMD:R_0402" H 7700 4800 50  0001 C CNN
F 3 "" H 7700 4800 50  0000 C CNN
	1    7700 4800
	0    1    1    0   
$EndComp
$Comp
L C_Small C56
U 1 1
P 7175 3850
F 0 "C56" H 7185 3920 50  0000 L CNN
F 1 "1n" H 7185 3770 50  0000 L CNN
F 2 "Resistors_SMD:R_0402" H 7175 3850 50  0001 C CNN
F 3 "" H 7175 3850 50  0000 C CNN
	1    7175 3850
	1    0    0    -1  
$EndComp
Wire Wire Line
	6850 4800 7600 4800
Wire Wire Line
	8425 4800 7800 4800
$Comp
L AD8031 U13
U 1 1
P 7450 3600
F 0 "U13" H 7650 3720 51  0000 C CNN
F 1 "AD8031" H 7730 3480 51  0000 C CNN
F 2 "TO_SOT_Packages_SMD:SOT-23-5" H 7340 3200 157 0001 C CNN
F 3 "" H 7340 3200 157 0000 C CNN
	1    7450 3600
	1    0    0    -1  
$EndComp
Wire Wire Line
	2200 3400 2200 5025
Wire Wire Line
	2500 2225 3475 2225
$Comp
L C_Small C48
U 1 1
P 4000 7175
F 0 "C48" H 4010 7245 50  0000 L CNN
F 1 "10u" H 4010 7095 50  0000 L CNN
F 2 "Resistors_SMD:R_0805" H 4000 7175 50  0001 C CNN
F 3 "" H 4000 7175 50  0000 C CNN
	1    4000 7175
	1    0    0    -1  
$EndComp
$Comp
L R R50
U 1 1
P 4000 6925
F 0 "R50" V 4080 6925 50  0000 C CNN
F 1 "1" V 4000 6925 50  0000 C CNN
F 2 "Resistors_SMD:R_0402" V 3930 6925 50  0001 C CNN
F 3 "" H 4000 6925 50  0000 C CNN
	1    4000 6925
	1    0    0    -1  
$EndComp
Wire Wire Line
	9550 5400 9600 5400
Wire Wire Line
	9550 5500 9600 5500
Text GLabel 9200 3600 1    39   Input ~ 0
SIG
$EndSCHEMATC
